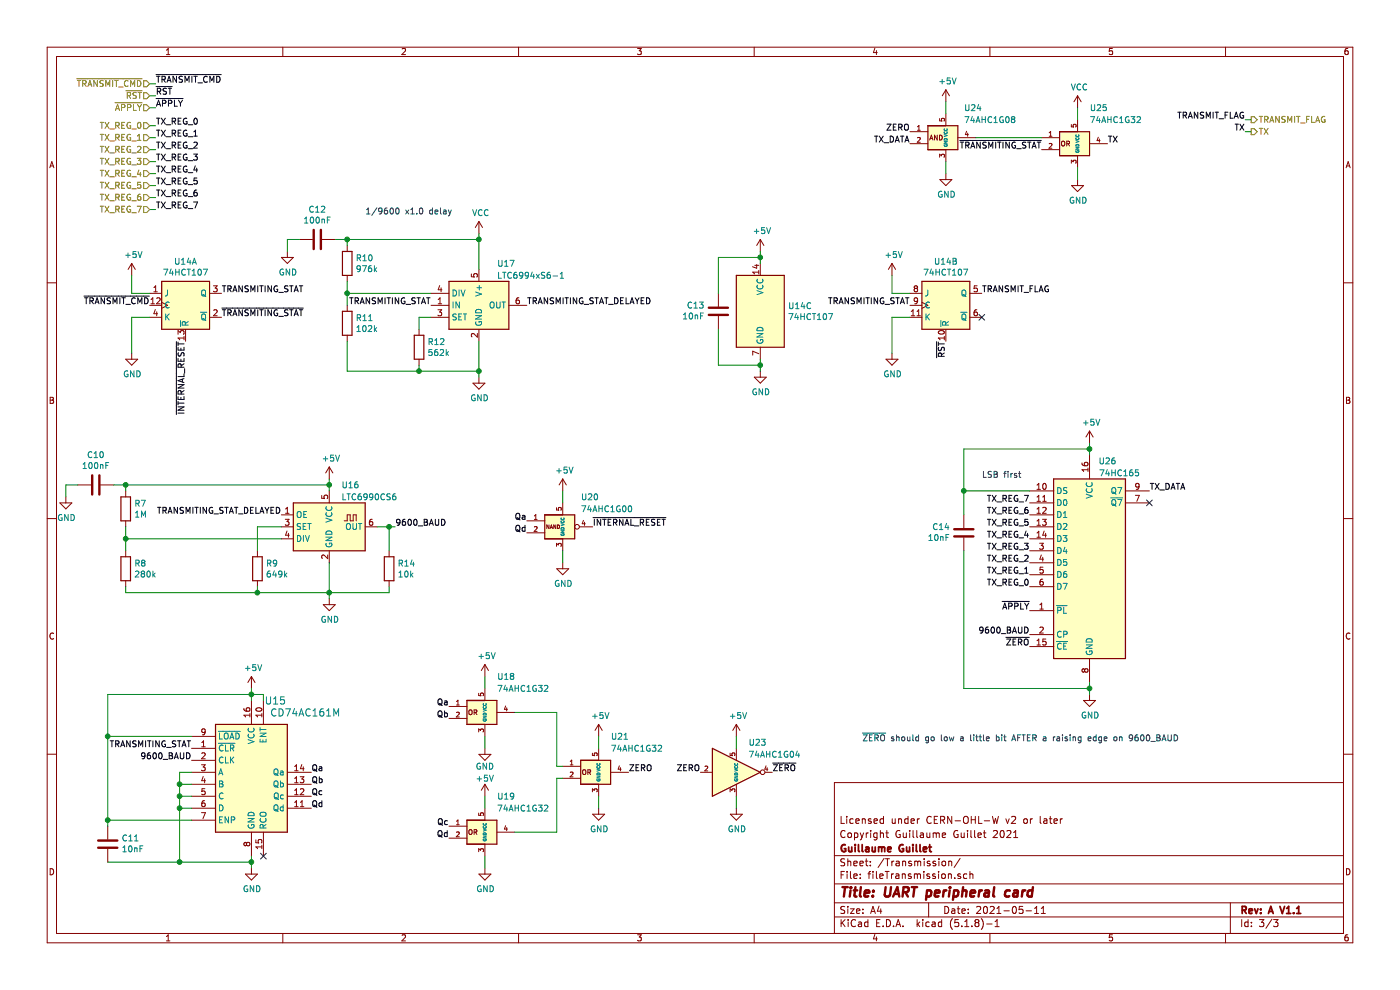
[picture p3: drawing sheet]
EESchema Schematic File Version 4
EELAYER 30 0
EELAYER END
$Descr A4 11693 8268
encoding utf-8
Sheet 3 3
Title "UART peripheral card"
Date "2021-05-11"
Rev "A V1.1"
Comp "Guillaume Guillet"
Comment1 "Copyright Guillaume Guillet 2021"
Comment2 "Licensed under CERN-OHL-W v2 or later"
Comment3 ""
Comment4 ""
$EndDescr
Text HLabel 10450 1100 2    50   Output ~ 0
TX
Text Label 10400 1100 2    50   ~ 0
TX
$Comp
L Custom:74HCT107 U14
U 2 1
P 7900 2550
F 0 "U14" H 7900 2917 50  0000 C CNN
F 1 "74HCT107" H 7900 2826 50  0000 C CNN
F 2 "Package_SO:SO-14_3.9x8.65mm_P1.27mm" H 7900 2550 50  0001 C CNN
F 3 "https://assets.nexperia.com/documents/data-sheet/74HC_HCT107.pdf" H 7900 2550 50  0001 C CNN
	2    7900 2550
	1    0    0    -1  
$EndComp
$Comp
L Custom:74HCT107 U14
U 3 1
P 6350 2600
F 0 "U14" H 6580 2646 50  0000 L CNN
F 1 "74HCT107" H 6580 2555 50  0000 L CNN
F 2 "Package_SO:SO-14_3.9x8.65mm_P1.27mm" H 6350 2600 50  0001 C CNN
F 3 "https://assets.nexperia.com/documents/data-sheet/74HC_HCT107.pdf" H 6350 2600 50  0001 C CNN
	3    6350 2600
	1    0    0    -1  
$EndComp
$Comp
L power:+5V #PWR044
U 1 1
P 1100 2300
F 0 "#PWR044" H 1100 2150 50  0001 C CNN
F 1 "+5V" H 1115 2473 50  0000 C CNN
F 2 "" H 1100 2300 50  0001 C CNN
F 3 "" H 1100 2300 50  0001 C CNN
	1    1100 2300
	1    0    0    -1  
$EndComp
Wire Wire Line
	1100 2300 1100 2450
Wire Wire Line
	1100 2450 1250 2450
$Comp
L power:GND #PWR045
U 1 1
P 1100 2950
F 0 "#PWR045" H 1100 2700 50  0001 C CNN
F 1 "GND" H 1105 2777 50  0000 C CNN
F 2 "" H 1100 2950 50  0001 C CNN
F 3 "" H 1100 2950 50  0001 C CNN
	1    1100 2950
	1    0    0    -1  
$EndComp
Wire Wire Line
	1100 2950 1100 2650
Wire Wire Line
	1100 2650 1250 2650
Text Label 1250 2550 2    50   ~ 0
~TRANSMIT_CMD
$Comp
L Custom:74HCT107 U14
U 1 1
P 1550 2550
F 0 "U14" H 1550 2917 50  0000 C CNN
F 1 "74HCT107" H 1550 2826 50  0000 C CNN
F 2 "Package_SO:SO-14_3.9x8.65mm_P1.27mm" H 1550 2550 50  0001 C CNN
F 3 "https://assets.nexperia.com/documents/data-sheet/74HC_HCT107.pdf" H 1550 2550 50  0001 C CNN
	1    1550 2550
	1    0    0    -1  
$EndComp
$Comp
L Custom:LTC6990CS6 U16
U 1 1
P 2750 4400
F 0 "U16" H 2850 4750 50  0000 L CNN
F 1 "LTC6990CS6" H 2850 4650 50  0000 L CNN
F 2 "Package_TO_SOT_SMD:SOT-23-6" H 2800 4150 50  0001 L CNN
F 3 "https://www.mouser.ch/datasheet/2/609/LTC6990-1776026.pdf" H 3050 4850 50  0001 C CNN
	1    2750 4400
	1    0    0    -1  
$EndComp
Text Label 1850 2450 0    50   ~ 0
TRANSMITING_STAT
Text Label 3300 4400 0    50   ~ 0
9600_BAUD
$Comp
L power:+5V #PWR049
U 1 1
P 2750 4000
F 0 "#PWR049" H 2750 3850 50  0001 C CNN
F 1 "+5V" H 2765 4173 50  0000 C CNN
F 2 "" H 2750 4000 50  0001 C CNN
F 3 "" H 2750 4000 50  0001 C CNN
	1    2750 4000
	1    0    0    -1  
$EndComp
$Comp
L power:GND #PWR050
U 1 1
P 2750 5000
F 0 "#PWR050" H 2750 4750 50  0001 C CNN
F 1 "GND" H 2755 4827 50  0000 C CNN
F 2 "" H 2750 5000 50  0001 C CNN
F 3 "" H 2750 5000 50  0001 C CNN
	1    2750 5000
	1    0    0    -1  
$EndComp
$Comp
L Device:R R7
U 1 1
P 1050 4250
F 0 "R7" H 1120 4296 50  0000 L CNN
F 1 "1M" H 1120 4205 50  0000 L CNN
F 2 "Resistor_SMD:R_0805_2012Metric" V 980 4250 50  0001 C CNN
F 3 "~" H 1050 4250 50  0001 C CNN
	1    1050 4250
	1    0    0    -1  
$EndComp
$Comp
L Device:R R8
U 1 1
P 1050 4750
F 0 "R8" H 1120 4796 50  0000 L CNN
F 1 "280k" H 1120 4705 50  0000 L CNN
F 2 "Resistor_SMD:R_0805_2012Metric" V 980 4750 50  0001 C CNN
F 3 "~" H 1050 4750 50  0001 C CNN
	1    1050 4750
	1    0    0    -1  
$EndComp
$Comp
L Device:R R9
U 1 1
P 2150 4750
F 0 "R9" H 2220 4796 50  0000 L CNN
F 1 "649k" H 2220 4705 50  0000 L CNN
F 2 "Resistor_SMD:R_0805_2012Metric" V 2080 4750 50  0001 C CNN
F 3 "~" H 2150 4750 50  0001 C CNN
	1    2150 4750
	1    0    0    -1  
$EndComp
Wire Wire Line
	2150 4400 2350 4400
Wire Wire Line
	1050 4050 1050 4100
Wire Wire Line
	2750 4700 2750 4950
Wire Wire Line
	2750 4950 2150 4950
Wire Wire Line
	2150 4950 2150 4900
Connection ~ 2750 4950
Wire Wire Line
	2750 4950 2750 5000
Wire Wire Line
	1050 4950 1050 4900
$Comp
L Custom:CD74AC161M U15
U 1 1
P 2100 6500
F 0 "U15" H 2300 7150 60  0000 C CNN
F 1 "CD74AC161M" H 2550 7050 60  0000 C CNN
F 2 "Package_SO:SOP-16_3.9x9.9mm_P1.27mm" H 1950 6800 60  0001 C CNN
F 3 "https://www.ti.com/lit/ds/symlink/cd74ac161.pdf" H 1950 6800 60  0001 C CNN
	1    2100 6500
	1    0    0    -1  
$EndComp
Text Label 1550 2850 3    50   ~ 0
~INTERNAL_RESET
$Comp
L power:+5V #PWR046
U 1 1
P 2100 5750
F 0 "#PWR046" H 2100 5600 50  0001 C CNN
F 1 "+5V" H 2115 5923 50  0000 C CNN
F 2 "" H 2100 5750 50  0001 C CNN
F 3 "" H 2100 5750 50  0001 C CNN
	1    2100 5750
	1    0    0    -1  
$EndComp
Wire Wire Line
	2200 5850 2200 5800
Wire Wire Line
	2200 5800 2100 5800
Wire Wire Line
	2100 5800 2100 5750
Wire Wire Line
	2100 5800 2100 5850
Connection ~ 2100 5800
Wire Wire Line
	1600 6450 1500 6450
Wire Wire Line
	1500 6450 1500 6550
Wire Wire Line
	1500 7200 2100 7200
Wire Wire Line
	2100 7200 2100 7150
Wire Wire Line
	1600 6550 1500 6550
Connection ~ 1500 6550
Wire Wire Line
	1500 6550 1500 6650
Wire Wire Line
	1500 6650 1600 6650
Connection ~ 1500 6650
Wire Wire Line
	1500 6650 1500 6750
Wire Wire Line
	1600 6750 1500 6750
Connection ~ 1500 6750
Wire Wire Line
	1500 6750 1500 7200
NoConn ~ 2200 7150
$Comp
L power:GND #PWR047
U 1 1
P 2100 7250
F 0 "#PWR047" H 2100 7000 50  0001 C CNN
F 1 "GND" H 2105 7077 50  0000 C CNN
F 2 "" H 2100 7250 50  0001 C CNN
F 3 "" H 2100 7250 50  0001 C CNN
	1    2100 7250
	1    0    0    -1  
$EndComp
Wire Wire Line
	2100 7250 2100 7200
Connection ~ 2100 7200
$Comp
L power:GND #PWR066
U 1 1
P 6350 3100
F 0 "#PWR066" H 6350 2850 50  0001 C CNN
F 1 "GND" H 6355 2927 50  0000 C CNN
F 2 "" H 6350 3100 50  0001 C CNN
F 3 "" H 6350 3100 50  0001 C CNN
	1    6350 3100
	1    0    0    -1  
$EndComp
Wire Wire Line
	6350 3100 6350 3050
$Comp
L power:+5V #PWR065
U 1 1
P 6350 2100
F 0 "#PWR065" H 6350 1950 50  0001 C CNN
F 1 "+5V" H 6365 2273 50  0000 C CNN
F 2 "" H 6350 2100 50  0001 C CNN
F 3 "" H 6350 2100 50  0001 C CNN
	1    6350 2100
	1    0    0    -1  
$EndComp
Wire Wire Line
	6350 2100 6350 2150
$Comp
L power:GND #PWR068
U 1 1
P 7450 2950
F 0 "#PWR068" H 7450 2700 50  0001 C CNN
F 1 "GND" H 7455 2777 50  0000 C CNN
F 2 "" H 7450 2950 50  0001 C CNN
F 3 "" H 7450 2950 50  0001 C CNN
	1    7450 2950
	1    0    0    -1  
$EndComp
Wire Wire Line
	7600 2650 7450 2650
Wire Wire Line
	7450 2650 7450 2950
Text Label 8200 2450 0    50   ~ 0
TRANSMIT_FLAG
NoConn ~ 8200 2650
Text HLabel 10450 1000 2    50   Output ~ 0
TRANSMIT_FLAG
Wire Wire Line
	10400 1000 10450 1000
Text HLabel 1250 800  0    50   Input ~ 0
~RST
Text Label 1300 800  0    50   ~ 0
~RST
Wire Wire Line
	1250 800  1300 800 
Text Label 7900 2850 3    50   ~ 0
~RST
$Comp
L power:+5V #PWR067
U 1 1
P 7450 2300
F 0 "#PWR067" H 7450 2150 50  0001 C CNN
F 1 "+5V" H 7465 2473 50  0000 C CNN
F 2 "" H 7450 2300 50  0001 C CNN
F 3 "" H 7450 2300 50  0001 C CNN
	1    7450 2300
	1    0    0    -1  
$EndComp
Wire Wire Line
	7450 2300 7450 2450
Wire Wire Line
	7450 2450 7600 2450
Wire Wire Line
	10400 1100 10450 1100
Text HLabel 1250 1050 0    50   Input ~ 0
TX_REG_0
Text HLabel 1250 1150 0    50   Input ~ 0
TX_REG_1
Text HLabel 1250 1250 0    50   Input ~ 0
TX_REG_2
Text HLabel 1250 1350 0    50   Input ~ 0
TX_REG_3
Text HLabel 1250 1450 0    50   Input ~ 0
TX_REG_4
Text HLabel 1250 1550 0    50   Input ~ 0
TX_REG_5
Text HLabel 1250 1650 0    50   Input ~ 0
TX_REG_6
Text HLabel 1250 1750 0    50   Input ~ 0
TX_REG_7
Wire Wire Line
	1250 1050 1300 1050
Wire Wire Line
	1250 1150 1300 1150
Wire Wire Line
	1250 1250 1300 1250
Wire Wire Line
	1250 1350 1300 1350
Wire Wire Line
	1250 1450 1300 1450
Wire Wire Line
	1250 1550 1300 1550
Wire Wire Line
	1250 1650 1300 1650
Wire Wire Line
	1250 1750 1300 1750
Text Label 1300 1050 0    50   ~ 0
TX_REG_0
Text Label 1300 1150 0    50   ~ 0
TX_REG_1
Text Label 1300 1250 0    50   ~ 0
TX_REG_2
Text Label 1300 1350 0    50   ~ 0
TX_REG_3
Text Label 1300 1450 0    50   ~ 0
TX_REG_4
Text Label 1300 1550 0    50   ~ 0
TX_REG_5
Text Label 1300 1650 0    50   ~ 0
TX_REG_6
Text Label 1300 1750 0    50   ~ 0
TX_REG_7
$Comp
L 74xx:74HC165 U26
U 1 1
P 9100 4700
F 0 "U26" H 9250 5550 50  0000 C CNN
F 1 "74HC165" H 9350 5450 50  0000 C CNN
F 2 "Package_SO:SOIC-16_3.9x9.9mm_P1.27mm" H 9100 4700 50  0001 C CNN
F 3 "https://assets.nexperia.com/documents/data-sheet/74HC_HCT165.pdf" H 9100 4700 50  0001 C CNN
	1    9100 4700
	1    0    0    -1  
$EndComp
$Comp
L power:VCC #PWR071
U 1 1
P 9000 900
F 0 "#PWR071" H 9000 750 50  0001 C CNN
F 1 "VCC" H 9015 1073 50  0000 C CNN
F 2 "" H 9000 900 50  0001 C CNN
F 3 "" H 9000 900 50  0001 C CNN
	1    9000 900 
	1    0    0    -1  
$EndComp
$Comp
L power:GND #PWR074
U 1 1
P 9100 5800
F 0 "#PWR074" H 9100 5550 50  0001 C CNN
F 1 "GND" H 9105 5627 50  0000 C CNN
F 2 "" H 9100 5800 50  0001 C CNN
F 3 "" H 9100 5800 50  0001 C CNN
	1    9100 5800
	1    0    0    -1  
$EndComp
Wire Wire Line
	9100 5800 9100 5750
Wire Wire Line
	9100 3800 9100 3750
Connection ~ 9100 3750
Wire Wire Line
	9100 3750 9100 3700
Text Label 8600 4900 2    50   ~ 0
TX_REG_0
Text Label 8600 4800 2    50   ~ 0
TX_REG_1
Text Label 8600 4700 2    50   ~ 0
TX_REG_2
Text Label 8600 4600 2    50   ~ 0
TX_REG_3
Text Label 8600 4500 2    50   ~ 0
TX_REG_4
Text Label 8600 4400 2    50   ~ 0
TX_REG_5
Text Label 8600 4300 2    50   ~ 0
TX_REG_6
Text Label 8600 4200 2    50   ~ 0
TX_REG_7
Text Label 1850 2650 0    50   ~ 0
~TRANSMITING_STAT
$Comp
L Custom:74AHC1G32 U18
U 1 1
P 4050 5950
F 0 "U18" H 4150 6250 50  0000 L CNN
F 1 "74AHC1G32" H 4150 6150 50  0000 L CNN
F 2 "Package_TO_SOT_SMD:SOT-23-5" H 4050 5950 50  0001 C CNN
F 3 "http://www.ti.com/lit/sg/scyt129e/scyt129e.pdf" H 4050 5950 50  0001 C CNN
	1    4050 5950
	1    0    0    -1  
$EndComp
$Comp
L power:GND #PWR054
U 1 1
P 4050 6250
F 0 "#PWR054" H 4050 6000 50  0001 C CNN
F 1 "GND" H 4050 6100 50  0000 C CNN
F 2 "" H 4050 6250 50  0001 C CNN
F 3 "" H 4050 6250 50  0001 C CNN
	1    4050 6250
	1    0    0    -1  
$EndComp
Wire Wire Line
	4050 6250 4050 6150
$Comp
L power:+5V #PWR053
U 1 1
P 4050 5650
F 0 "#PWR053" H 4050 5500 50  0001 C CNN
F 1 "+5V" H 4065 5823 50  0000 C CNN
F 2 "" H 4050 5650 50  0001 C CNN
F 3 "" H 4050 5650 50  0001 C CNN
	1    4050 5650
	1    0    0    -1  
$EndComp
Wire Wire Line
	4050 5750 4050 5650
Text Label 2600 6450 0    50   ~ 0
Qa
Text Label 2600 6550 0    50   ~ 0
Qb
Text Label 2600 6650 0    50   ~ 0
Qc
Text Label 2600 6750 0    50   ~ 0
Qd
Text Label 3750 5900 2    50   ~ 0
Qa
Text Label 3750 6000 2    50   ~ 0
Qb
Text Label 3750 6900 2    50   ~ 0
Qc
Text Label 3750 7000 2    50   ~ 0
Qd
$Comp
L Custom:74AHC1G32 U19
U 1 1
P 4050 6950
F 0 "U19" H 4150 7250 50  0000 L CNN
F 1 "74AHC1G32" H 4150 7150 50  0000 L CNN
F 2 "Package_TO_SOT_SMD:SOT-23-5" H 4050 6950 50  0001 C CNN
F 3 "http://www.ti.com/lit/sg/scyt129e/scyt129e.pdf" H 4050 6950 50  0001 C CNN
	1    4050 6950
	1    0    0    -1  
$EndComp
$Comp
L power:GND #PWR056
U 1 1
P 4050 7250
F 0 "#PWR056" H 4050 7000 50  0001 C CNN
F 1 "GND" H 4055 7077 50  0000 C CNN
F 2 "" H 4050 7250 50  0001 C CNN
F 3 "" H 4050 7250 50  0001 C CNN
	1    4050 7250
	1    0    0    -1  
$EndComp
Wire Wire Line
	4050 7250 4050 7150
$Comp
L power:+5V #PWR055
U 1 1
P 4050 6650
F 0 "#PWR055" H 4050 6500 50  0001 C CNN
F 1 "+5V" H 4050 6800 50  0000 C CNN
F 2 "" H 4050 6650 50  0001 C CNN
F 3 "" H 4050 6650 50  0001 C CNN
	1    4050 6650
	1    0    0    -1  
$EndComp
Wire Wire Line
	4050 6750 4050 6650
$Comp
L Custom:74AHC1G32 U21
U 1 1
P 5000 6450
F 0 "U21" H 5100 6750 50  0000 L CNN
F 1 "74AHC1G32" H 5100 6650 50  0000 L CNN
F 2 "Package_TO_SOT_SMD:SOT-23-5" H 5000 6450 50  0001 C CNN
F 3 "http://www.ti.com/lit/sg/scyt129e/scyt129e.pdf" H 5000 6450 50  0001 C CNN
	1    5000 6450
	1    0    0    -1  
$EndComp
$Comp
L power:GND #PWR060
U 1 1
P 5000 6750
F 0 "#PWR060" H 5000 6500 50  0001 C CNN
F 1 "GND" H 5005 6577 50  0000 C CNN
F 2 "" H 5000 6750 50  0001 C CNN
F 3 "" H 5000 6750 50  0001 C CNN
	1    5000 6750
	1    0    0    -1  
$EndComp
Wire Wire Line
	5000 6750 5000 6650
$Comp
L power:+5V #PWR059
U 1 1
P 5000 6150
F 0 "#PWR059" H 5000 6000 50  0001 C CNN
F 1 "+5V" H 5015 6323 50  0000 C CNN
F 2 "" H 5000 6150 50  0001 C CNN
F 3 "" H 5000 6150 50  0001 C CNN
	1    5000 6150
	1    0    0    -1  
$EndComp
Wire Wire Line
	5000 6250 5000 6150
Wire Wire Line
	4300 6950 4650 6950
Wire Wire Line
	4650 6950 4650 6500
Wire Wire Line
	4650 6500 4700 6500
Wire Wire Line
	4700 6400 4650 6400
Wire Wire Line
	4650 6400 4650 5950
Wire Wire Line
	4650 5950 4300 5950
Text Label 5250 6450 0    50   ~ 0
ZERO
$Comp
L Custom:74AHC1G08 U24
U 1 1
P 7900 1150
F 0 "U24" H 8050 1400 50  0000 L CNN
F 1 "74AHC1G08" H 8050 1300 50  0000 L CNN
F 2 "Package_TO_SOT_SMD:SOT-23-5" H 7900 1150 50  0001 C CNN
F 3 "https://assets.nexperia.com/documents/data-sheet/74AHC_AHCT1G08.pdf" H 7900 1150 50  0001 C CNN
	1    7900 1150
	1    0    0    -1  
$EndComp
$Comp
L power:+5V #PWR073
U 1 1
P 9100 3700
F 0 "#PWR073" H 9100 3550 50  0001 C CNN
F 1 "+5V" H 9115 3873 50  0000 C CNN
F 2 "" H 9100 3700 50  0001 C CNN
F 3 "" H 9100 3700 50  0001 C CNN
	1    9100 3700
	1    0    0    -1  
$EndComp
$Comp
L power:GND #PWR070
U 1 1
P 7900 1450
F 0 "#PWR070" H 7900 1200 50  0001 C CNN
F 1 "GND" H 7905 1277 50  0000 C CNN
F 2 "" H 7900 1450 50  0001 C CNN
F 3 "" H 7900 1450 50  0001 C CNN
	1    7900 1450
	1    0    0    -1  
$EndComp
Text Label 9600 4100 0    50   ~ 0
TX_DATA
Text Label 7600 1200 2    50   ~ 0
TX_DATA
Text Label 9250 1200 0    50   ~ 0
TX
$Comp
L Timer:LTC6994xS6-1 U?
U 1 1
P 4000 2550
AR Path="/5FE6660E" Ref="U?"  Part="1" 
AR Path="/5FD66C52/5FE6660E" Ref="U?"  Part="1" 
AR Path="/5FE44E7A/5FE6660E" Ref="U17"  Part="1" 
F 0 "U17" H 4150 2900 50  0000 L CNN
F 1 "LTC6994xS6-1" H 4150 2800 50  0000 L CNN
F 2 "Package_TO_SOT_SMD:SOT-23-6" H 4000 2150 50  0001 C CNN
F 3 "https://www.analog.com/media/en/technical-documentation/data-sheets/699412fb.pdf" H 3750 2900 50  0001 C CNN
	1    4000 2550
	1    0    0    -1  
$EndComp
$Comp
L Device:R R?
U 1 1
P 2900 2200
AR Path="/5FD66C52/5FE66616" Ref="R?"  Part="1" 
AR Path="/5FE44E7A/5FE66616" Ref="R10"  Part="1" 
F 0 "R10" H 2970 2246 50  0000 L CNN
F 1 "976k" H 2970 2155 50  0000 L CNN
F 2 "Resistor_SMD:R_0805_2012Metric" V 2830 2200 50  0001 C CNN
F 3 "~" H 2900 2200 50  0001 C CNN
	1    2900 2200
	1    0    0    -1  
$EndComp
$Comp
L Device:R R?
U 1 1
P 2900 2700
AR Path="/5FD66C52/5FE6661C" Ref="R?"  Part="1" 
AR Path="/5FE44E7A/5FE6661C" Ref="R11"  Part="1" 
F 0 "R11" H 2970 2746 50  0000 L CNN
F 1 "102k" H 2970 2655 50  0000 L CNN
F 2 "Resistor_SMD:R_0805_2012Metric" V 2830 2700 50  0001 C CNN
F 3 "~" H 2900 2700 50  0001 C CNN
	1    2900 2700
	1    0    0    -1  
$EndComp
$Comp
L Device:R R?
U 1 1
P 3500 2900
AR Path="/5FD66C52/5FE66623" Ref="R?"  Part="1" 
AR Path="/5FE44E7A/5FE66623" Ref="R12"  Part="1" 
F 0 "R12" H 3570 2946 50  0000 L CNN
F 1 "562k" H 3570 2855 50  0000 L CNN
F 2 "Resistor_SMD:R_0805_2012Metric" V 3430 2900 50  0001 C CNN
F 3 "~" H 3500 2900 50  0001 C CNN
	1    3500 2900
	1    0    0    -1  
$EndComp
$Comp
L power:GND #PWR?
U 1 1
P 4000 3150
AR Path="/5FD66C52/5FE66629" Ref="#PWR?"  Part="1" 
AR Path="/5FE44E7A/5FE66629" Ref="#PWR052"  Part="1" 
F 0 "#PWR052" H 4000 2900 50  0001 C CNN
F 1 "GND" H 4005 2977 50  0000 C CNN
F 2 "" H 4000 3150 50  0001 C CNN
F 3 "" H 4000 3150 50  0001 C CNN
	1    4000 3150
	1    0    0    -1  
$EndComp
Wire Wire Line
	4000 3150 4000 3100
Wire Wire Line
	4000 3100 3500 3100
Wire Wire Line
	3500 3100 3500 3050
Connection ~ 4000 3100
Wire Wire Line
	4000 3100 4000 2850
Wire Wire Line
	2900 2850 2900 3100
Wire Wire Line
	3600 2650 3500 2650
Wire Wire Line
	3500 2650 3500 2750
Wire Wire Line
	2900 2350 2900 2450
Wire Wire Line
	4000 1950 4000 2000
Connection ~ 3500 3100
Wire Wire Line
	2900 2450 2900 2550
Connection ~ 4000 2000
Wire Wire Line
	4000 2000 4000 2250
$Comp
L power:VCC #PWR?
U 1 1
P 4000 1950
AR Path="/5FD66C52/5FE66641" Ref="#PWR?"  Part="1" 
AR Path="/5FE44E7A/5FE66641" Ref="#PWR051"  Part="1" 
F 0 "#PWR051" H 4000 1800 50  0001 C CNN
F 1 "VCC" H 4015 2123 50  0000 C CNN
F 2 "" H 4000 1950 50  0001 C CNN
F 3 "" H 4000 1950 50  0001 C CNN
	1    4000 1950
	1    0    0    -1  
$EndComp
Text Label 3600 2550 2    50   ~ 0
TRANSMITING_STAT
Text Label 4400 2550 0    50   ~ 0
TRANSMITING_STAT_DELAYED
Text Label 2350 4300 2    50   ~ 0
TRANSMITING_STAT_DELAYED
Text Label 1600 6350 2    50   ~ 0
9600_BAUD
Text Label 8600 5300 2    50   ~ 0
9600_BAUD
Wire Wire Line
	6150 6250 6150 6150
Wire Wire Line
	6150 6650 6150 6750
$Comp
L power:GND #PWR064
U 1 1
P 6150 6750
F 0 "#PWR064" H 6150 6500 50  0001 C CNN
F 1 "GND" H 6155 6577 50  0000 C CNN
F 2 "" H 6150 6750 50  0001 C CNN
F 3 "" H 6150 6750 50  0001 C CNN
	1    6150 6750
	1    0    0    -1  
$EndComp
$Comp
L power:+5V #PWR063
U 1 1
P 6150 6150
F 0 "#PWR063" H 6150 6000 50  0001 C CNN
F 1 "+5V" H 6165 6323 50  0000 C CNN
F 2 "" H 6150 6150 50  0001 C CNN
F 3 "" H 6150 6150 50  0001 C CNN
	1    6150 6150
	1    0    0    -1  
$EndComp
$Comp
L Custom:74AHC1G04 U23
U 1 1
P 6150 6450
F 0 "U23" H 6250 6700 50  0000 L CNN
F 1 "74AHC1G04" H 6250 6600 50  0000 L CNN
F 2 "Package_TO_SOT_SMD:SOT-23-5" H 6150 6450 50  0001 C CNN
F 3 "https://assets.nexperia.com/documents/data-sheet/74AHC_AHCT1G04.pdf" H 6150 6450 50  0001 C CNN
	1    6150 6450
	1    0    0    -1  
$EndComp
$Comp
L Custom:74AHC1G32 U25
U 1 1
P 9000 1200
F 0 "U25" H 9100 1500 50  0000 L CNN
F 1 "74AHC1G32" H 9100 1400 50  0000 L CNN
F 2 "Package_TO_SOT_SMD:SOT-23-5" H 9000 1200 50  0001 C CNN
F 3 "http://www.ti.com/lit/sg/scyt129e/scyt129e.pdf" H 9000 1200 50  0001 C CNN
	1    9000 1200
	1    0    0    -1  
$EndComp
$Comp
L power:GND #PWR072
U 1 1
P 9000 1500
F 0 "#PWR072" H 9000 1250 50  0001 C CNN
F 1 "GND" H 9005 1327 50  0000 C CNN
F 2 "" H 9000 1500 50  0001 C CNN
F 3 "" H 9000 1500 50  0001 C CNN
	1    9000 1500
	1    0    0    -1  
$EndComp
Wire Wire Line
	9000 1500 9000 1400
Wire Wire Line
	9000 1000 9000 900 
Text Label 6450 6450 0    50   ~ 0
~ZERO
Text Label 5850 6450 2    50   ~ 0
ZERO
Text Label 8600 5400 2    50   ~ 0
~ZERO
Text Label 7600 1100 2    50   ~ 0
ZERO
$Comp
L power:+5V #PWR069
U 1 1
P 7900 850
F 0 "#PWR069" H 7900 700 50  0001 C CNN
F 1 "+5V" H 7915 1023 50  0000 C CNN
F 2 "" H 7900 850 50  0001 C CNN
F 3 "" H 7900 850 50  0001 C CNN
	1    7900 850 
	1    0    0    -1  
$EndComp
Wire Wire Line
	7900 950  7900 850 
Wire Wire Line
	7900 1350 7900 1450
Text Label 8700 1250 2    50   ~ 0
~TRANSMITING_STAT
Wire Wire Line
	8150 1150 8700 1150
NoConn ~ 9600 4200
Wire Wire Line
	2750 4000 2750 4050
Wire Wire Line
	1050 4050 2750 4050
Connection ~ 2750 4050
Wire Wire Line
	2750 4050 2750 4100
Wire Wire Line
	1050 4950 2150 4950
Connection ~ 2150 4950
Wire Wire Line
	1050 4400 1050 4500
Wire Wire Line
	2150 4400 2150 4600
Wire Wire Line
	2350 4500 1050 4500
Connection ~ 1050 4500
Wire Wire Line
	1050 4500 1050 4600
Connection ~ 2900 2450
Wire Wire Line
	2900 3100 3500 3100
Wire Wire Line
	2900 2050 2900 2000
Wire Wire Line
	2900 2000 4000 2000
Wire Wire Line
	2900 2450 3600 2450
$Comp
L power:GND #PWR058
U 1 1
P 4700 4700
F 0 "#PWR058" H 4700 4450 50  0001 C CNN
F 1 "GND" H 4705 4527 50  0000 C CNN
F 2 "" H 4700 4700 50  0001 C CNN
F 3 "" H 4700 4700 50  0001 C CNN
	1    4700 4700
	1    0    0    -1  
$EndComp
$Comp
L power:+5V #PWR057
U 1 1
P 4700 4100
F 0 "#PWR057" H 4700 3950 50  0001 C CNN
F 1 "+5V" H 4715 4273 50  0000 C CNN
F 2 "" H 4700 4100 50  0001 C CNN
F 3 "" H 4700 4100 50  0001 C CNN
	1    4700 4100
	1    0    0    -1  
$EndComp
Wire Wire Line
	4700 4200 4700 4100
Wire Wire Line
	4700 4600 4700 4700
Text Label 4400 4350 2    50   ~ 0
Qa
Text Label 4400 4450 2    50   ~ 0
Qd
Text Label 4950 4400 0    50   ~ 0
~INTERNAL_RESET
Text Label 1600 6250 2    50   ~ 0
TRANSMITING_STAT
Wire Wire Line
	900  6850 900  6150
Wire Wire Line
	900  6850 1600 6850
Wire Wire Line
	900  5800 2100 5800
Wire Wire Line
	900  6150 1600 6150
Connection ~ 900  6150
Wire Wire Line
	900  6150 900  5800
Text Label 7600 2550 2    50   ~ 0
TRANSMITING_STAT
Text Label 10400 1000 2    50   ~ 0
TRANSMIT_FLAG
Text HLabel 1250 900  0    50   Input ~ 0
~APPLY
Text Label 1300 900  0    50   ~ 0
~APPLY
Wire Wire Line
	1250 900  1300 900 
Text Label 8600 5100 2    50   ~ 0
~APPLY
Text Label 1300 700  0    50   ~ 0
~TRANSMIT_CMD
Text HLabel 1250 700  0    50   Input ~ 0
~TRANSMIT_CMD
Wire Wire Line
	1300 700  1250 700 
$Comp
L Device:C C?
U 1 1
P 2650 2000
AR Path="/5FD66C52/5FDAC554" Ref="C?"  Part="1" 
AR Path="/5FE44E7A/5FDAC554" Ref="C12"  Part="1" 
F 0 "C12" V 2398 2000 50  0000 C CNN
F 1 "100nF" V 2489 2000 50  0000 C CNN
F 2 "Capacitor_SMD:C_0805_2012Metric" H 2688 1850 50  0001 C CNN
F 3 "~" H 2650 2000 50  0001 C CNN
	1    2650 2000
	0    1    1    0   
$EndComp
$Comp
L power:GND #PWR?
U 1 1
P 2400 2100
AR Path="/5FD66C52/5FDAC55A" Ref="#PWR?"  Part="1" 
AR Path="/5FE44E7A/5FDAC55A" Ref="#PWR048"  Part="1" 
F 0 "#PWR048" H 2400 1850 50  0001 C CNN
F 1 "GND" H 2405 1927 50  0000 C CNN
F 2 "" H 2400 2100 50  0001 C CNN
F 3 "" H 2400 2100 50  0001 C CNN
	1    2400 2100
	1    0    0    -1  
$EndComp
Wire Wire Line
	2500 2000 2400 2000
Wire Wire Line
	2400 2000 2400 2100
Wire Wire Line
	2800 2000 2900 2000
Connection ~ 2900 2000
$Comp
L Device:C C?
U 1 1
P 800 4050
AR Path="/5FD66C52/5FDBA8F7" Ref="C?"  Part="1" 
AR Path="/5FE44E7A/5FDBA8F7" Ref="C10"  Part="1" 
F 0 "C10" V 548 4050 50  0000 C CNN
F 1 "100nF" V 639 4050 50  0000 C CNN
F 2 "Capacitor_SMD:C_0805_2012Metric" H 838 3900 50  0001 C CNN
F 3 "~" H 800 4050 50  0001 C CNN
	1    800  4050
	0    1    1    0   
$EndComp
$Comp
L power:GND #PWR?
U 1 1
P 550 4150
AR Path="/5FD66C52/5FDBA8FD" Ref="#PWR?"  Part="1" 
AR Path="/5FE44E7A/5FDBA8FD" Ref="#PWR043"  Part="1" 
F 0 "#PWR043" H 550 3900 50  0001 C CNN
F 1 "GND" H 555 3977 50  0000 C CNN
F 2 "" H 550 4150 50  0001 C CNN
F 3 "" H 550 4150 50  0001 C CNN
	1    550  4150
	1    0    0    -1  
$EndComp
Wire Wire Line
	650  4050 550  4050
Wire Wire Line
	550  4050 550  4150
Wire Wire Line
	950  4050 1050 4050
Connection ~ 1050 4050
$Comp
L Device:C C11
U 1 1
P 900 7050
F 0 "C11" H 785 7004 50  0000 R CNN
F 1 "10nF" H 785 7095 50  0000 R CNN
F 2 "Capacitor_SMD:C_0805_2012Metric" H 938 6900 50  0001 C CNN
F 3 "~" H 900 7050 50  0001 C CNN
	1    900  7050
	-1   0    0    1   
$EndComp
$Comp
L Device:C C?
U 1 1
P 8050 4450
AR Path="/5FD66C52/5FDC772F" Ref="C?"  Part="1" 
AR Path="/5FE44E7A/5FDC772F" Ref="C14"  Part="1" 
F 0 "C14" H 7936 4404 50  0000 R CNN
F 1 "10nF" H 7936 4495 50  0000 R CNN
F 2 "Capacitor_SMD:C_0805_2012Metric" H 8088 4300 50  0001 C CNN
F 3 "~" H 8050 4450 50  0001 C CNN
	1    8050 4450
	1    0    0    1   
$EndComp
Wire Wire Line
	8050 3750 8050 4100
Wire Wire Line
	8050 3750 9100 3750
Wire Wire Line
	8050 4100 8600 4100
Connection ~ 8050 4100
Wire Wire Line
	8050 4100 8050 4300
Wire Wire Line
	8050 4600 8050 5750
Wire Wire Line
	8050 5750 9100 5750
Connection ~ 9100 5750
Wire Wire Line
	9100 5750 9100 5700
$Comp
L Device:C C?
U 1 1
P 6000 2600
AR Path="/5FD66C52/5FDE3139" Ref="C?"  Part="1" 
AR Path="/5FE44E7A/5FDE3139" Ref="C13"  Part="1" 
F 0 "C13" H 5886 2554 50  0000 R CNN
F 1 "10nF" H 5886 2645 50  0000 R CNN
F 2 "Capacitor_SMD:C_0805_2012Metric" H 6038 2450 50  0001 C CNN
F 3 "~" H 6000 2600 50  0001 C CNN
	1    6000 2600
	1    0    0    1   
$EndComp
Wire Wire Line
	6350 2150 6000 2150
Wire Wire Line
	6000 2150 6000 2450
Connection ~ 6350 2150
Wire Wire Line
	6350 2150 6350 2200
Wire Wire Line
	6000 2750 6000 3050
Wire Wire Line
	6000 3050 6350 3050
Connection ~ 6350 3050
Wire Wire Line
	6350 3050 6350 3000
Wire Wire Line
	1500 7200 900  7200
Connection ~ 1500 7200
Wire Wire Line
	900  6900 900  6850
Connection ~ 900  6850
Text Notes 3050 1800 0    50   ~ 0
1/9600 x1.0 delay
Text Notes 7200 6200 0    50   ~ 0
~ZERO~ should go low a little bit AFTER a raising edge on 9600_BAUD
$Comp
L Device:R R14
U 1 1
P 3250 4750
F 0 "R14" H 3320 4796 50  0000 L CNN
F 1 "10k" H 3320 4705 50  0000 L CNN
F 2 "Resistor_SMD:R_0805_2012Metric" V 3180 4750 50  0001 C CNN
F 3 "~" H 3250 4750 50  0001 C CNN
	1    3250 4750
	1    0    0    -1  
$EndComp
Wire Wire Line
	3250 4900 3250 4950
Wire Wire Line
	3250 4950 2750 4950
Wire Wire Line
	3250 4600 3250 4400
Wire Wire Line
	3250 4400 3150 4400
Wire Wire Line
	3250 4400 3300 4400
Connection ~ 3250 4400
Text Notes 8200 4000 0    50   ~ 0
LSB first
$Comp
L Custom:74AHC1G00 U?
U 1 1
P 4700 4400
AR Path="/609F560E" Ref="U?"  Part="1" 
AR Path="/5FE44E7A/609F560E" Ref="U20"  Part="1" 
F 0 "U20" H 4850 4650 50  0000 L CNN
F 1 "74AHC1G00" H 4850 4550 50  0000 L CNN
F 2 "Package_TO_SOT_SMD:SOT-23-5" H 4700 4400 50  0001 C CNN
F 3 "https://assets.nexperia.com/documents/data-sheet/74AHC_AHCT1G00.pdf" H 4700 4400 50  0001 C CNN
	1    4700 4400
	1    0    0    -1  
$EndComp
$EndSCHEMATC
